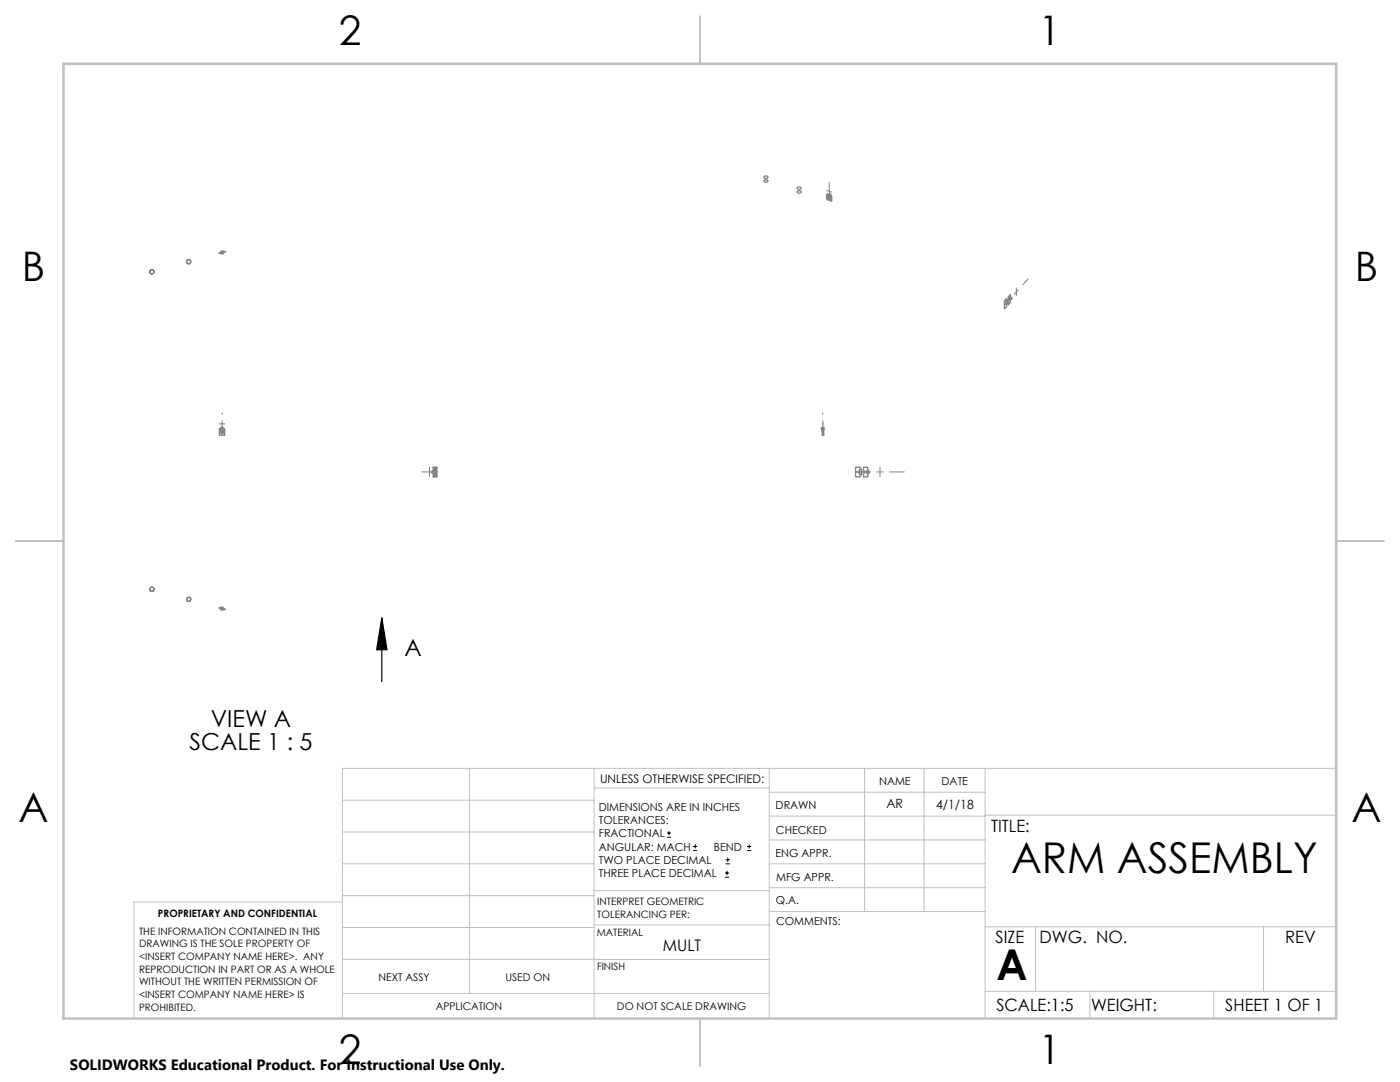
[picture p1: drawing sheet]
<svg xmlns="http://www.w3.org/2000/svg" width="279mm" height="216mm" viewBox="0 0 279 216" stroke-linecap="round" stroke-linejoin="round" font-family="sans-serif">
<g fill="none" stroke="#000" stroke-width=".2">
<path d="M133.1 167.1h.8M133.1 166.2h.8M133.5 165.8v.9M138.3 169.7h.8M138.3 168.9h.8M138.7 168.5v.8M144.7 175h.8M144.7 174.2h.8M144.8 172.4h.9M144.8 171.6h.9M145.1 173.8v.8M145.2 171.1v.9"/>
<path d="M149.1 169.7h.8M149.1 168.9h.8M149.5 168.5v.8"/>
</g>
<path d="M76.2 123.3l1 6.3h-2zM76.2 123.3v12.7" fill="none" stroke="#000" stroke-width=".25"/>
<g fill="none" stroke="#808080" stroke-width=".2">
<path d="M165 38.9h1M165.1 38.6l.7 .7M165.5 38.5v1M165.8 38.6l-.7 .7M43.8 50.4h1M44 50l.7 .7M44.3 49.9v1M44.7 50l-.7 .7M201.2 59.5h.9M201.3 59.2l.7 .7M201.6 59.1v1M202 59.2l-.7 .7"/>
<path d="M43.8 85.5h1M44 85.2l.7 .7M44.3 85.1v.9M44.7 85.2l-.7 .7M85.9 94.2h1.1M86.1 93.8l.7 .7M86.5 93.7v1M86.8 93.8l-.7 .7M163.7 85.5h1M163.9 85.2l.7 .7M164.2 85.1v.9M164.6 85.2l-.7 .7"/>
<path d="M172.7 94.2h1M172.8 93.8l.7 .7M173.2 93.7v1M173.5 93.8l-.7 .7M43.8 121.5h1M44 121.1l.7 .7M44.3 121v1M44.7 121.1l-.7 .7"/>
</g>
<g fill="none" stroke="#808080" stroke-width=".25">
<path d="M152.5 35.2l.6-.1a.3 .3 0 0 1 .1 .5 .3 .3 0 0 1-.5 0l-.3-.2zM152.5 36l.6-.1a.28 .28 0 0 1 .1 .4 .28 .28 0 0 1-.4 .1l-.3-.1zM159.1 38.2l.6-.1a.25 .25 0 0 1 .2 .3 .25 .25 0 0 1-.4 .2l-.2-.1a.21 .21 0 0 1-.2-.1 .21 .21 0 0 1 0-.2zM159.1 37.4l.6-.1a.25 .25 0 0 1 .2 .4 .25 .25 0 0 1-.4 .1l-.2-.1a.21 .21 0 0 1-.2 0 .21 .21 0 0 1 0-.3zM165 39.4l.5 .3 .5 .1v.3l-.9-.3zM165 38.8l.9 .3 .1 .4-.5-.3h-.5zM165 39.8h.1M165.1 38.8h-.1M165.3 39.4l.5 .1a.26 .26 0 0 1-.3 .2 .26 .26 0 0 1-.2-.3zM43.8 50.5h.1M44.6 50.3l-.6 .1M44.8 50.2l-1 .3"/>
<path d="M44.8 50.2h.1M200.9 59.6v1.6l-.4 .4-.1-1.5zM201 59.8v.9a.29 .29 0 0 1-.3-.2 .29 .29 0 0 1 .1-.3zM201.6 58.8v1.5l-.4 .5v-1.6zM43.8 86.3l.4 .2 .6-.2v.4l-1 .1zM43.8 85.5h1v.5l-.4-.1-.6 .1zM44 86.2h.6a.28 .28 0 0 1-.3 .3 .28 .28 0 0 1-.3-.3zM86.5 93.2h.2v1.9h-.2zM86.8 93.6a.99 .99 0 0 1 0 1.2zM86.9 93.2l.3 .1v1.8h-.3zM164.1 85.5h.3v.5l-.1-.1-.2 .1zM164.1 86.3l.1 .2 .2-.2v.5h-.3z"/>
<path d="M164.1 86.2h.2v.3zM170.7 93.3l.9-.1v.6l-.2 .2 .2 1.1-.9-.1zM171.7 93.7l.3-.1v1.2a.57 .57 0 0 1-.5-.4 .57 .57 0 0 1 .2-.7zM172.3 93.2l.9 .1-.1 1.8h-.8v-.5l.2-.4zM43.8 121.3h.1M43.8 121.3l1 .3M43.8 121.3v.1M43.8 121.4l1 .2M44 121.4l.6 .1M44.1 121.4l.5 .1M44.8 121.6h.1"/>
<circle cx="30.3" cy="54.2" r=".42"/>
<circle cx="37.6" cy="52.2" r=".43"/>
<circle cx="30.3" cy="117.6" r=".43"/>
<circle cx="37.6" cy="119.6" r=".43"/>
</g>
<g fill="none" stroke="#c0c0c0" stroke-width=".2">
<path d="M68.3 159.7h50.3M93.7 153.3v44.9M118.6 153.3v49.9M118.6 157.2h34.9M153.5 153.3v49.9M153.5 158.1h43.1M172.5 153.3v28.6M184.4 153.3v28.6M196.6 153.3v49.9M266.7 153.3h-198.4v49.9M68.3 178.7h50.3M68.3 172.4h50.3"/>
<path d="M68.3 166h50.3M68.3 180h-41.6v23.2M118.6 177.7h35M153.5 167.6h43.1M153.5 162.8h43.1M153.5 172.4h43.1M153.5 177.1h43.1M196.6 162.7h70.1M68.3 198.2h85.2M68.3 191.4l85.2 .1M68.3 185.1h50.3M118.6 184.6h35"/>
<path d="M153.6 181.9h43M196.6 197.8h70.1M196.6 184.9h70.1M206.7 184.9v12.9M217.5 197.8v5.4M242.2 197.8v5.4M252.2 184.9v12.9"/>
</g>
<path d="M139.7 3.2v9.5M3.1 107.9h9.6M266.7 107.9h9.5M139.7 203.2v9.6" fill="none" stroke="#c0c0c0" stroke-width=".25"/>
<path d="M12.7 12.7h254v190.5h-254z" fill="none" stroke="#c0c0c0" stroke-width=".5"/>
<g fill="none" stroke="#808080" stroke-width=".2" stroke-dasharray="15.2 1.3 1.3 1.3">
<path d="M165.5 39.5v-.6M165.5 40v-3.6M165.5 40v-.5M166 38.3l-1-.3M44.3 50.3v.1M44.3 50.3h.1M44.9 50.2l-1.1 .3M202.8 57.5v1.5M200.5 60.8l.6-.6M201.1 60.2l.6-.7M44.3 86.8v-.6M44.3 86.2v-.7"/>
<path d="M44.9 84.6h-1.1M85.7 93.2v1.9M86.8 94.2h-.3M87.2 94.2h-3M87.2 94.2h-.4M164.3 86.2l-.1-.7M164.3 86.8v-.6M164.4 84.6h-.3M170.8 94.2h1.2M172 94.2h1.2M175.6 93.2v1.9M44.3 121.5v-.1"/>
<path d="M44.3 121.5h.1M44.9 121.6l-1.1-.3"/>
</g>
<path d="M44.3 86.8v-4.4M164.3 86.8l-.1-4.4" fill="none" stroke="#808080" stroke-width=".2" stroke-dasharray="15.2 1.3 1.3 1.3" stroke-dashoffset="14.9"/>
<path d="M170.8 94.2h9.7" fill="none" stroke="#808080" stroke-width=".2" stroke-dasharray="15.2 1.3 1.3 1.3" stroke-dashoffset="12.3"/>
<path d="M200.5 60.8l4.7-5.1" fill="none" stroke="#808080" stroke-width=".2" stroke-dasharray="15.2 1.3 1.3 1.3" stroke-dashoffset="13.6"/>
<path d="M76.2 123.3l1 6.3h-2z" fill="#000"/>
<g font-size="8.5">
<text x="201.8" y="174.2">ARM ASSEMBLY</text>
<text x="198.9" y="195.5">A</text>
</g>
<g font-size="8.1">
<text x="67.6" y="8.9">2</text>
<text x="207.3" y="8.9">1</text>
<text x="4.4" y="56.1">B</text>
<text x="270.4" y="56.1">B</text>
<text x="3.7" y="164.1">A</text>
<text x="269.7" y="164.1">A</text>
<text x="67.6" y="212.4">2</text>
<text x="207.3" y="212.4">1</text>
</g>
<g font-size="4.7">
<text x="80.7" y="130.8">A</text>
<text x="37.8" y="149.6">SCALE 1 : 5</text>
<text x="42.1" y="145.1">VIEW A</text>
</g>
<g font-size="3.4">
<text x="197.8" y="166">TITLE:</text>
<text x="198.7" y="188.1">SIZE</text>
<text x="207.5" y="188.1">DWG. NO.</text>
<text x="256.5" y="188.2">REV</text>
<text x="198.8" y="201.7">SCALE:1:5</text>
<text x="217.7" y="201.8">WEIGHT:</text>
<text x="244.5" y="201.7">SHEET 1 OF 1</text>
</g>
<text font-size="3.2" x="132.3" y="189.8">MULT</text>
<text font-size="3" x="14" y="213.5">SOLIDWORKS Educational Product. For Instructional Use Only.</text>
<g font-size="2.5">
<text x="176.9" y="161.3">AR</text>
<text x="186.8" y="161.4">4/1/18</text>
</g>
<text font-size="2.4" x="119.8" y="156.2">UNLESS OTHERWISE SPECIFIED:</text>
<g font-size="2.2">
<text x="119.5" y="161.8">DIMENSIONS ARE IN INCHES</text>
<text x="154.8" y="161.4">DRAWN</text>
<text x="175.4" y="156.6">NAME</text>
<text x="187.9" y="156.7">DATE</text>
<text x="119.5" y="164.4">TOLERANCES:</text>
<text x="119.5" y="167.1">FRACTIONAL</text>
<text x="154.9" y="166.3">CHECKED</text>
<text x="119.5" y="169.7">ANGULAR: MACH</text>
<text x="119.5" y="172.4">TWO PLACE DECIMAL</text>
<text x="142.5" y="169.7">BEND</text>
<text x="154.8" y="171">ENG APPR.</text>
<text x="119.5" y="175">THREE PLACE DECIMAL</text>
<text x="154.9" y="175.7">MFG APPR.</text>
<text x="154.9" y="180.4">Q.A.</text>
<text x="154.9" y="184.6">COMMENTS:</text>
</g>
<g font-size="2.1">
<text x="75.5" y="195.7">NEXT ASSY</text>
<text x="100.9" y="195.7">USED ON</text>
<text x="86.9" y="201.5">APPLICATION</text>
<text x="123.1" y="201.6">DO NOT SCALE DRAWING</text>
</g>
<g font-size="2">
<text x="31.5" y="182.9">PROPRIETARY AND CONFIDENTIAL</text>
<text x="119.2" y="180.6">INTERPRET GEOMETRIC</text>
<text x="119.2" y="183.1">TOLERANCING PER:</text>
<text x="27.8" y="186.5">THE INFORMATION CONTAINED IN THIS</text>
<text x="27.8" y="189">DRAWING IS THE SOLE PROPERTY OF</text>
<text x="27.8" y="191.6">&lt;INSERT COMPANY NAME HERE&gt;. ANY</text>
<text x="119.1" y="186.7">MATERIAL</text>
<text x="27.8" y="194.1">REPRODUCTION IN PART OR AS A WHOLE</text>
<text x="27.8" y="196.6">WITHOUT THE WRITTEN PERMISSION OF</text>
<text x="119.1" y="193.5">FINISH</text>
<text x="27.8" y="199.1">&lt;INSERT COMPANY NAME HERE&gt; IS</text>
<text x="27.8" y="201.7">PROHIBITED.</text>
</g>
</svg>
